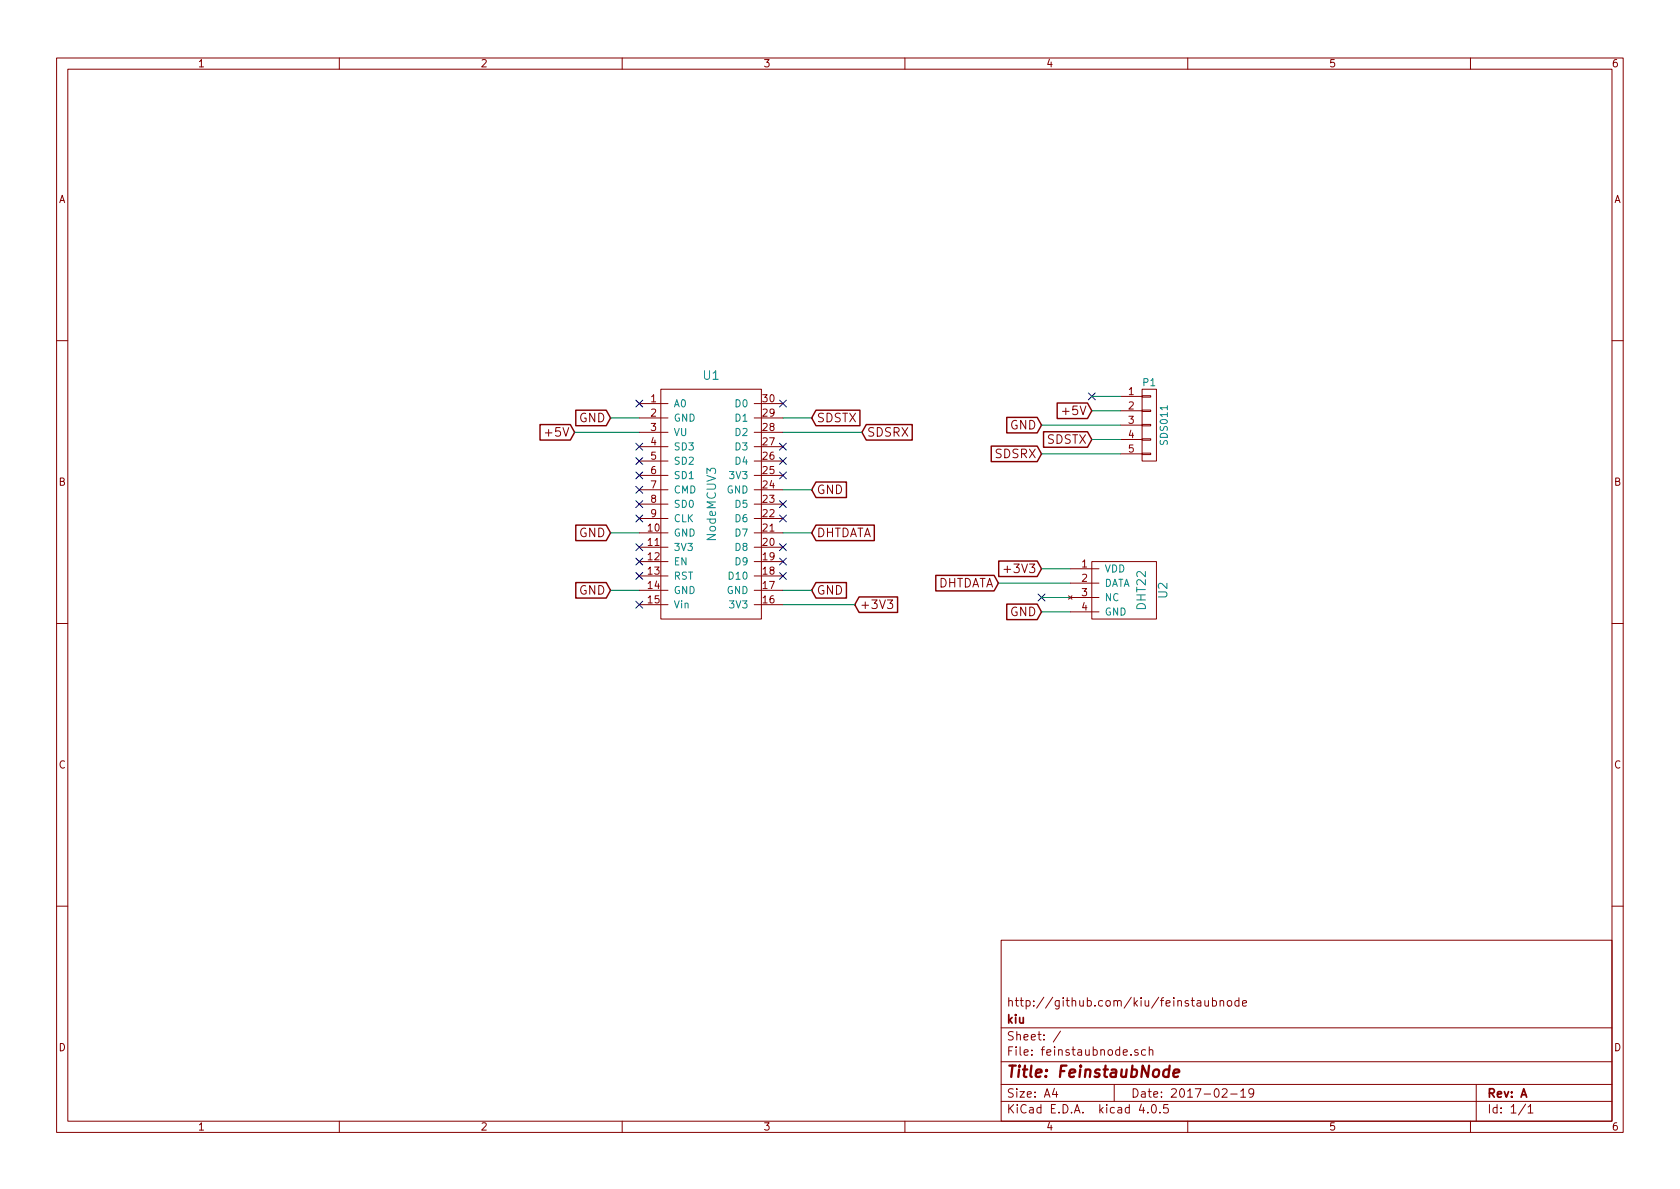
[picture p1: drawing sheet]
EESchema Schematic File Version 2
LIBS:power
LIBS:device
LIBS:transistors
LIBS:conn
LIBS:linear
LIBS:regul
LIBS:74xx
LIBS:cmos4000
LIBS:adc-dac
LIBS:memory
LIBS:xilinx
LIBS:microcontrollers
LIBS:dsp
LIBS:microchip
LIBS:analog_switches
LIBS:motorola
LIBS:texas
LIBS:intel
LIBS:audio
LIBS:interface
LIBS:digital-audio
LIBS:philips
LIBS:display
LIBS:cypress
LIBS:siliconi
LIBS:opto
LIBS:atmel
LIBS:contrib
LIBS:valves
LIBS:feinstaubnode-cache
EELAYER 25 0
EELAYER END
$Descr A4 11693 8268
encoding utf-8
Sheet 1 1
Title "FeinstaubNode"
Date "2017-02-19"
Rev "A"
Comp "kiu"
Comment1 "http://github.com/kiu/feinstaubnode"
Comment2 ""
Comment3 ""
Comment4 ""
$EndDescr
$Comp
L CONN_01X05 P1
U 1 1
P 8000 2950
F 0 "P1" H 8000 3250 50  0000 C CNN
F 1 "SDS011" V 8100 2950 50  0000 C CNN
F 2 "Pin_Headers:Pin_Header_Angled_1x05_Pitch2.54mm" H 8000 2950 50  0001 C CNN
F 3 "" H 8000 2950 50  0000 C CNN
	1    8000 2950
	1    0    0    -1  
$EndComp
$Comp
L NodeMCUV3 U1
U 1 1
P 4950 3500
F 0 "U1" H 4950 4400 60  0000 C CNN
F 1 "NodeMCUV3" V 4950 3500 60  0000 C CNN
F 2 "kiu:NodeMCUV3-NoHoles" H 4950 3500 60  0001 C CNN
F 3 "" H 4950 3500 60  0001 C CNN
	1    4950 3500
	1    0    0    -1  
$EndComp
Text GLabel 4250 3700 0    60   Input ~ 0
GND
Text GLabel 4250 4100 0    60   Input ~ 0
GND
Text GLabel 4250 2900 0    60   Input ~ 0
GND
Text GLabel 5650 3400 2    60   Input ~ 0
GND
Text GLabel 5650 4100 2    60   Input ~ 0
GND
Wire Wire Line
	5450 3400 5650 3400
Wire Wire Line
	5450 4100 5650 4100
Wire Wire Line
	4450 3700 4250 3700
Wire Wire Line
	4450 2900 4250 2900
Wire Wire Line
	4450 4100 4250 4100
Text GLabel 7600 2850 0    60   Input ~ 0
+5V
Text GLabel 7250 2950 0    60   Input ~ 0
GND
Text GLabel 7600 3050 0    60   Input ~ 0
SDSTX
Text GLabel 7250 3150 0    60   Input ~ 0
SDSRX
NoConn ~ 7600 2750
Text GLabel 5650 2900 2    60   Input ~ 0
SDSTX
Text GLabel 6000 3000 2    60   Input ~ 0
SDSRX
Wire Wire Line
	5650 2900 5450 2900
Wire Wire Line
	5450 3000 6000 3000
Text GLabel 4000 3000 0    60   Input ~ 0
+5V
Wire Wire Line
	4450 3000 4000 3000
Text GLabel 7250 3950 0    60   Input ~ 0
+3V3
Text GLabel 6950 4050 0    60   Input ~ 0
DHTDATA
Text GLabel 7250 4250 0    60   Input ~ 0
GND
NoConn ~ 7250 4150
Wire Wire Line
	7800 2750 7600 2750
Wire Wire Line
	7800 2850 7600 2850
Wire Wire Line
	7800 2950 7250 2950
Wire Wire Line
	7800 3050 7600 3050
Wire Wire Line
	7800 3150 7250 3150
Text GLabel 5650 3700 2    60   Input ~ 0
DHTDATA
Text GLabel 5950 4200 2    60   Input ~ 0
+3V3
Wire Wire Line
	5950 4200 5450 4200
Wire Wire Line
	5450 3700 5650 3700
$Comp
L DHT22 U2
U 1 1
P 7750 4100
F 0 "U2" H 7750 4450 60  0000 C CNN
F 1 "DHT22" H 7750 4300 60  0000 C CNN
F 2 "TO_SOT_Packages_THT:TO-220-4_Vertical" H 7750 4100 60  0001 C CNN
F 3 "" H 7750 4100 60  0001 C CNN
	1    7750 4100
	0    1    1    0   
$EndComp
Wire Wire Line
	7450 4250 7250 4250
Wire Wire Line
	7450 4150 7250 4150
Wire Wire Line
	7450 4050 6950 4050
Wire Wire Line
	7450 3950 7250 3950
NoConn ~ 5450 3100
NoConn ~ 5450 3200
NoConn ~ 5450 3300
NoConn ~ 5450 3500
NoConn ~ 5450 3600
NoConn ~ 5450 3800
NoConn ~ 5450 3900
NoConn ~ 5450 4000
NoConn ~ 4450 4000
NoConn ~ 4450 4200
NoConn ~ 4450 3900
NoConn ~ 4450 3800
NoConn ~ 4450 3600
NoConn ~ 4450 3500
NoConn ~ 4450 3400
NoConn ~ 4450 3300
NoConn ~ 4450 3200
NoConn ~ 4450 3100
NoConn ~ 4450 2800
NoConn ~ 5450 2800
$EndSCHEMATC
